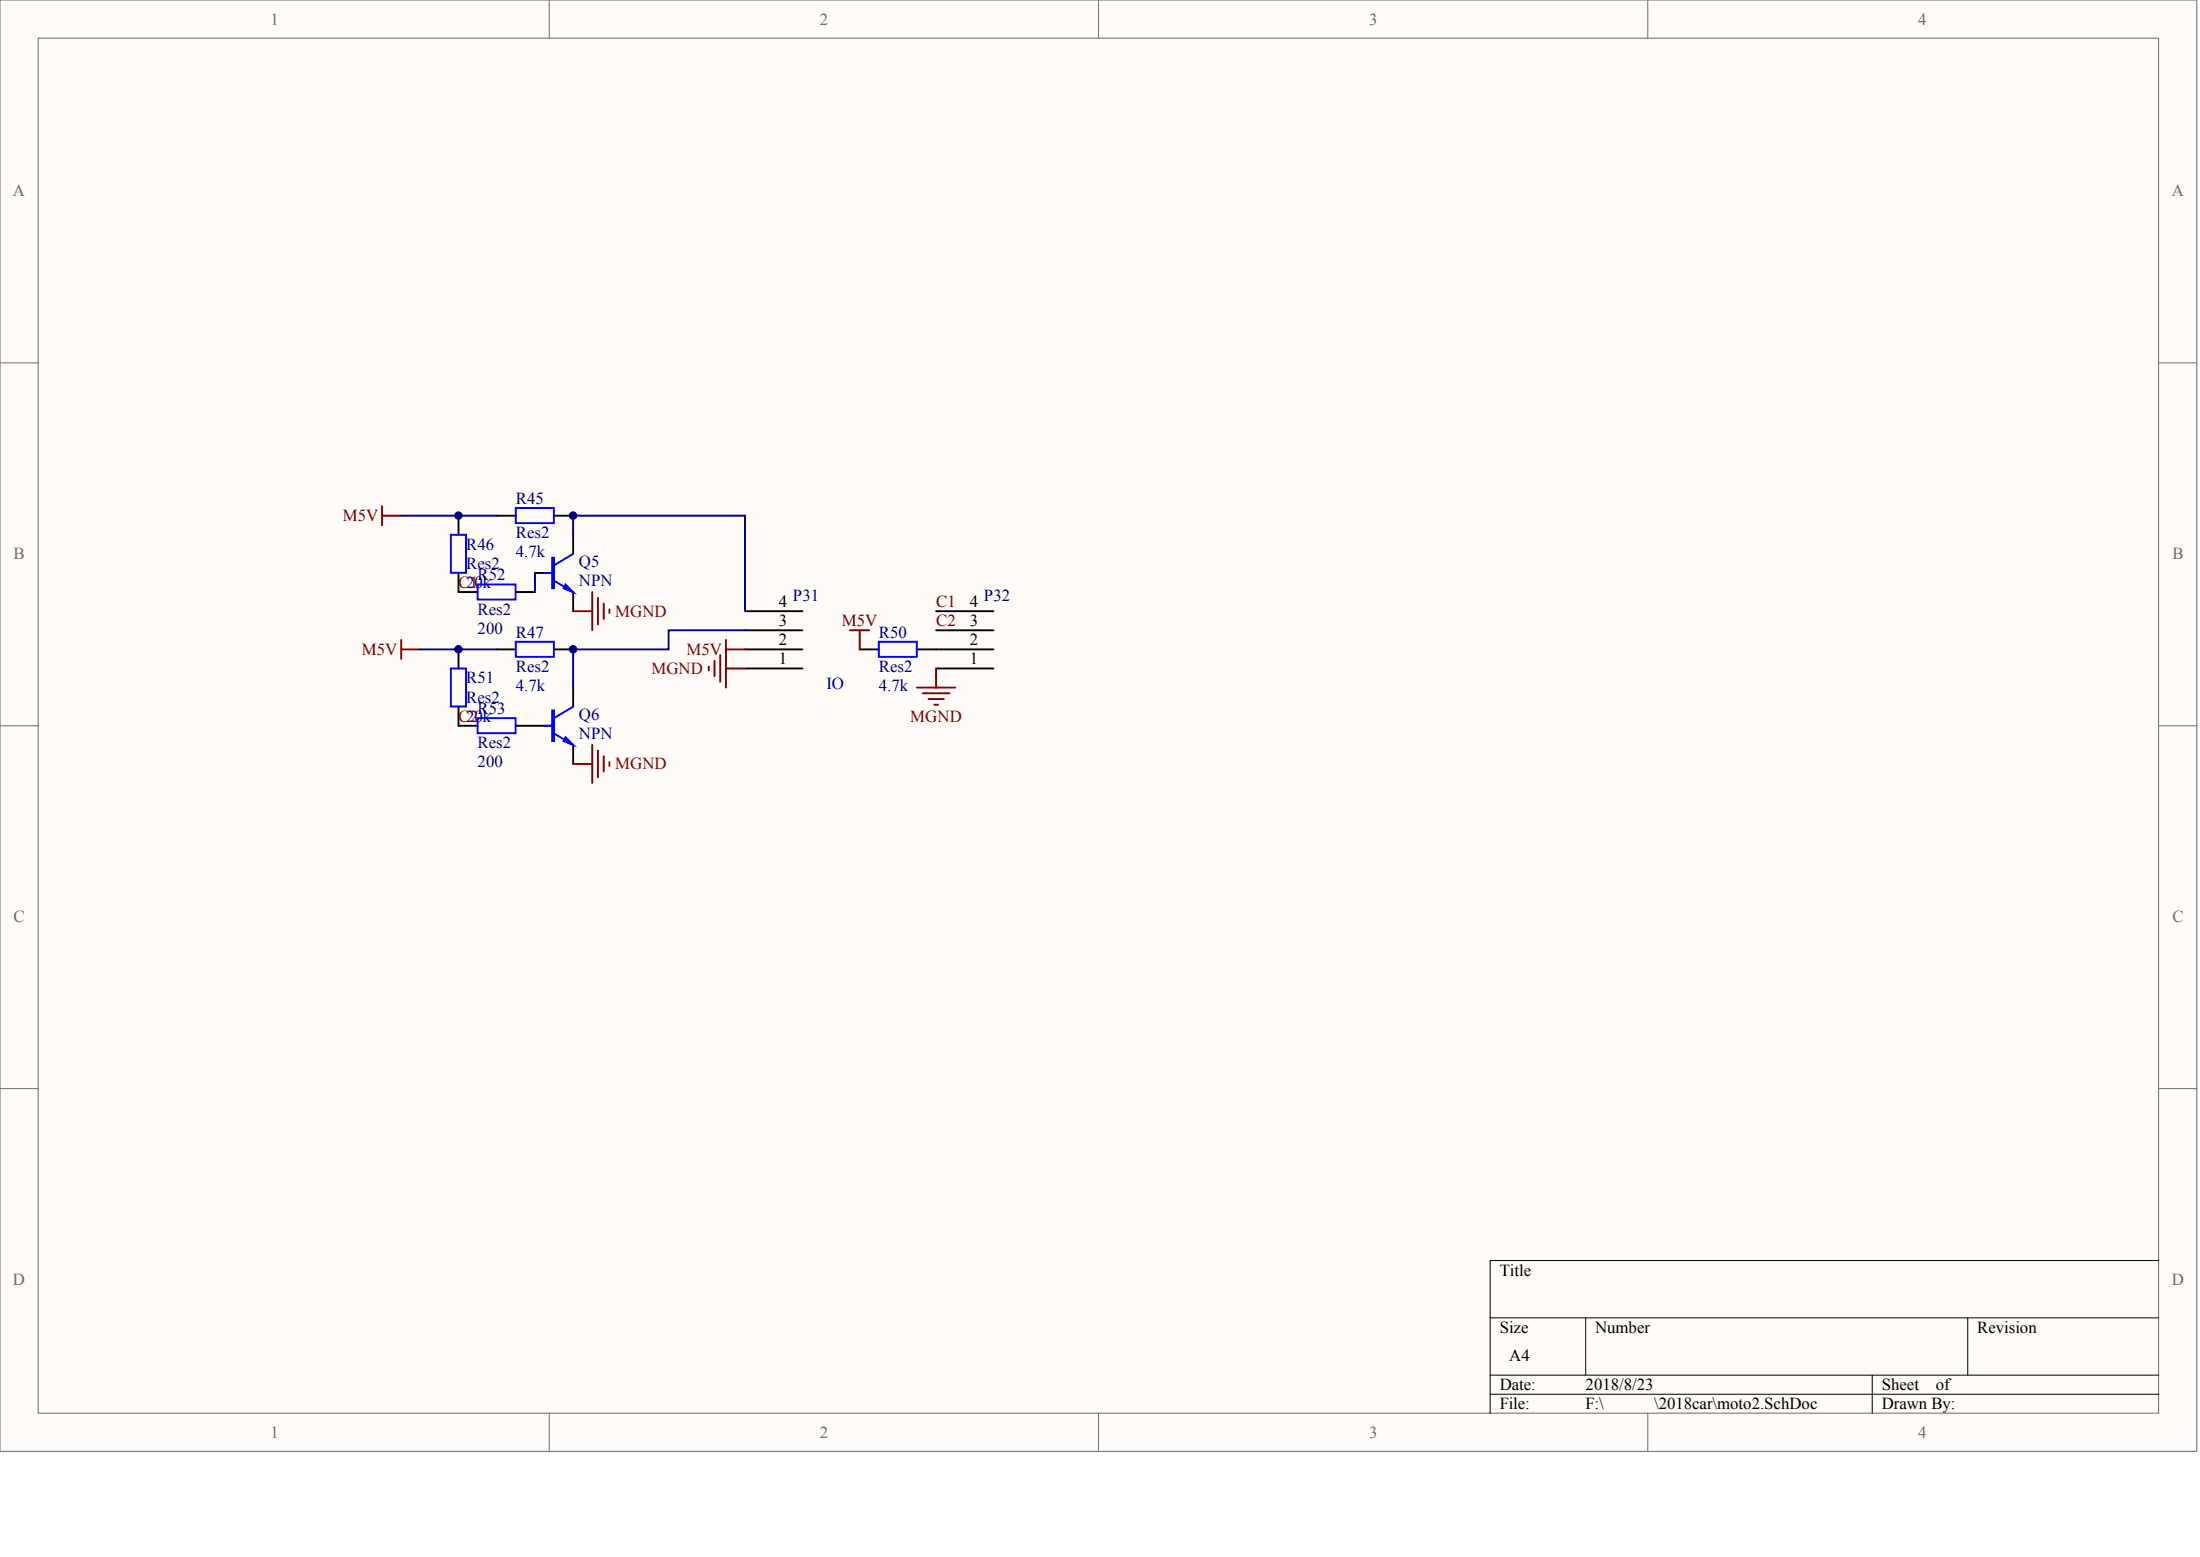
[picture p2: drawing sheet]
<svg xmlns="http://www.w3.org/2000/svg" width="840mm" height="594mm" viewBox="0 0 840 594" stroke-linecap="round" stroke-linejoin="round" font-family="sans-serif">
<g fill="#fffcf8" stroke="#696969" stroke-width=".38">
<path d="M0 0h838.4v553.8h-838.4z"/>
<path d="M14.6 14.6h809.2v524.6h-809.2z"/>
</g>
<path d="M209.6 0v14.6M419.2 0v14.6M628.9 0v14.6M0 138.5h14.6M823.9 138.5h14.6M0 276.9h14.6M823.9 276.9h14.6M0 415.4h14.6M823.9 415.4h14.6M209.6 539.3v14.5M419.2 539.3v14.5M628.9 539.3v14.5" fill="none" stroke="#696969" stroke-width=".38"/>
<path d="M823.9 481h-255.2v58.3M568.7 502.8h255.2M605.2 502.8v21.9M751 502.8v21.9M568.7 524.7h255.2M568.7 532h255.2M714.5 524.7v14.6" fill="none" stroke="#000" stroke-width=".38"/>
<g fill="none" stroke="#000" stroke-width=".73">
<path d="M175 196.8v7.3M189.6 196.8h7.3M211.4 196.8h7.3M175 218.6v7.3h7.3M204.1 218.6h7.3M218.7 204.1v7.2M196.9 225.9h7.2M218.7 225.9v7.3M284.3 233.2h21.9M357.3 233.2h21.8M175 247.8v7.3M189.6 247.8h7.3"/>
<path d="M211.4 247.8h7.3M284.3 255.1h21.9M284.3 247.8h21.9M284.3 240.5h21.9M328.1 247.8h7.3M350 247.8h29.1M357.3 255.1h21.8M357.3 240.5h21.8M175 269.6v7.3h7.3M196.9 276.9h14.5M218.7 262.4v7.2M218.7 284.2v7.3"/>
</g>
<g fill="none" stroke="#00f" stroke-width=".73">
<path d="M196.9 193.8h14.5v5.8h-14.5zM172.1 204.1h5.7v14.5h-5.7zM207.8 218.6h2.9M218.7 211.3l-7.3 4.4M182.3 223h14.5v5.8h-14.5zM211.4 221.5l7.3 4.4M172.1 255.1h5.7v14.5h-5.7zM196.9 244.9h14.5v5.7h-14.5zM335.4 244.9h14.5v5.7h-14.5zM182.3 274h14.5v5.8h-14.5zM207.8 276.9h2.9M211.4 279.8l7.3 4.4"/>
<path d="M218.7 269.6l-7.3 4.4"/>
</g>
<g fill="#00f" stroke="#00f" stroke-width=".73">
<path d="M215.8 223l2.9 2.9-3.6-1.4z"/>
<path d="M215.8 281.3l2.9 2.9-3.6-1.4z"/>
<path d="M210.7 212.8h.7v11.7h-.7z" fill-rule="evenodd"/>
<path d="M210.7 271.1h.7v11.7h-.7z" fill-rule="evenodd"/>
</g>
<path d="M153.1 196.8h36.5M204.1 218.6v7.3M218.7 204.1v-7.3h65.6v36.4M160.4 247.8h29.2M284.3 240.5h-29.1v7.3h-36.5v14.6" fill="none" stroke="#000080" stroke-width=".73"/>
<g fill="none" stroke="#800000" stroke-width=".73">
<path d="M145.8 193.1v7.3M145.8 196.8h7.3M218.7 233.2h7.3M226 225.9v14.6M228.2 228.1v10.2M230.4 230.3v5.8M232.6 232.5v1.4M153.1 247.8h7.3M153.1 244.1v7.3M270.5 254.3v1.5M272.7 252.1v5.9M274.9 250v10.2"/>
<path d="M277.1 244.1v18.3M277.1 255.1h7.2M277.1 247.8h7.2M324.5 240.5h7.2M328.1 240.5v7.3M357.3 255.1v7.3M350 262.4h14.6M352.2 264.5h10.2M354.3 266.7h5.9M356.5 268.9h1.5M218.7 291.5h7.3M226 284.2v14.6"/>
<path d="M228.2 286.4v10.2M230.4 288.6v5.8M232.6 290.8v1.4"/>
</g>
<g fill="#000080" stroke="#000080" stroke-width=".38">
<circle cx="174.9" cy="247.7" r="1.42"/>
<circle cx="174.9" cy="196.7" r="1.42"/>
<circle cx="218.7" cy="247.7" r="1.42"/>
<circle cx="218.7" cy="196.7" r="1.42"/>
</g>
<g font-size="6.4" fill="#696969">
<text x="103.2" y="9.4">1</text>
<text x="312.9" y="9.4">2</text>
<text x="522.5" y="9.4">3</text>
<text x="732.1" y="9.4">4</text>
<text x="5" y="74.9">A</text>
<text x="828.8" y="74.9">A</text>
<text x="5.2" y="213.4">B</text>
<text x="829.1" y="213.4">B</text>
<text x="5.2" y="351.9">C</text>
<text x="829.1" y="351.9">C</text>
<text x="5" y="490.3">D</text>
<text x="828.8" y="490.3">D</text>
<text x="103.2" y="548.6">1</text>
<text x="312.9" y="548.6">2</text>
<text x="522.5" y="548.6">3</text>
<text x="732.1" y="548.6">4</text>
</g>
<g font-size="6.4" fill="#000080">
<text x="196.9" y="192.3">R45</text>
<text x="177.9" y="209.8">R46</text>
<text x="196.9" y="205.4">Res2</text>
<text x="196.9" y="212.7">4.7k</text>
<text x="177.9" y="217.1">Res2</text>
<text x="182.3" y="221.4">R52</text>
<text x="220.9" y="216.3">Q5</text>
<text x="177.9" y="224.3">20k</text>
<text x="220.9" y="223.6">NPN</text>
<text x="302.6" y="229.4">P31</text>
<text x="375.5" y="229.4">P32</text>
<text x="182.3" y="234.5">Res2</text>
<text x="182.3" y="241.8">200</text>
<text x="196.9" y="243.3">R47</text>
<text x="335.4" y="243.3">R50</text>
<text x="196.9" y="256.4">Res2</text>
<text x="335.4" y="256.4">Res2</text>
<text x="177.9" y="260.8">R51</text>
<text x="196.9" y="263.7">4.7k</text>
<text x="315.4" y="263">IO</text>
<text x="335.4" y="263.7">4.7k</text>
<text x="177.9" y="268.1">Res2</text>
<text x="177.9" y="275.4">20k</text>
<text x="182.3" y="272.4">R53</text>
<text x="220.9" y="274.6">Q6</text>
<text x="220.9" y="281.9">NPN</text>
<text x="182.3" y="285.6">Res2</text>
<text x="182.3" y="292.8">200</text>
</g>
<g font-size="6.4" fill="#800000">
<text x="130.8" y="198.8">M5V</text>
<text x="175" y="224.3">C1</text>
<text x="357.3" y="231.6">C1</text>
<text x="234.8" y="235.3">MGND</text>
<text x="321.3" y="238.9">M5V</text>
<text x="357.3" y="238.9">C2</text>
<text x="138.1" y="249.8">M5V</text>
<text x="262" y="249.8">M5V</text>
<text x="248.6" y="257.1">MGND</text>
<text x="175" y="275.4">C2</text>
<text x="347.4" y="275.4">MGND</text>
<text x="234.8" y="293.6">MGND</text>
</g>
<g font-size="6.4">
<text x="297.2" y="231.6">4</text>
<text x="370.1" y="231.6">4</text>
<text x="297.2" y="238.9">3</text>
<text x="370.1" y="238.9">3</text>
<text x="297.2" y="246.2">2</text>
<text x="370.1" y="246.2">2</text>
<text x="297.2" y="253.5">1</text>
<text x="370.1" y="253.5">1</text>
<text x="572.3" y="486.7">Title</text>
<text x="572.3" y="508.5">Size</text>
<text x="608.8" y="508.5">Number</text>
<text x="754.6" y="508.5">Revision</text>
<text x="576" y="519.5">A4</text>
<text x="572.3" y="530.4">Date:</text>
<text x="605.2" y="530.4">2018/8/23</text>
<text x="718.2" y="530.4">Sheet</text>
<text x="738.8" y="530.4">of</text>
<text x="572.3" y="537.7">File:</text>
<text x="605.2" y="537.7">F:\</text>
<text x="631.3" y="537.7">\2018car\moto2.SchDoc</text>
<text x="718.2" y="537.7">Drawn By:</text>
</g>
</svg>
